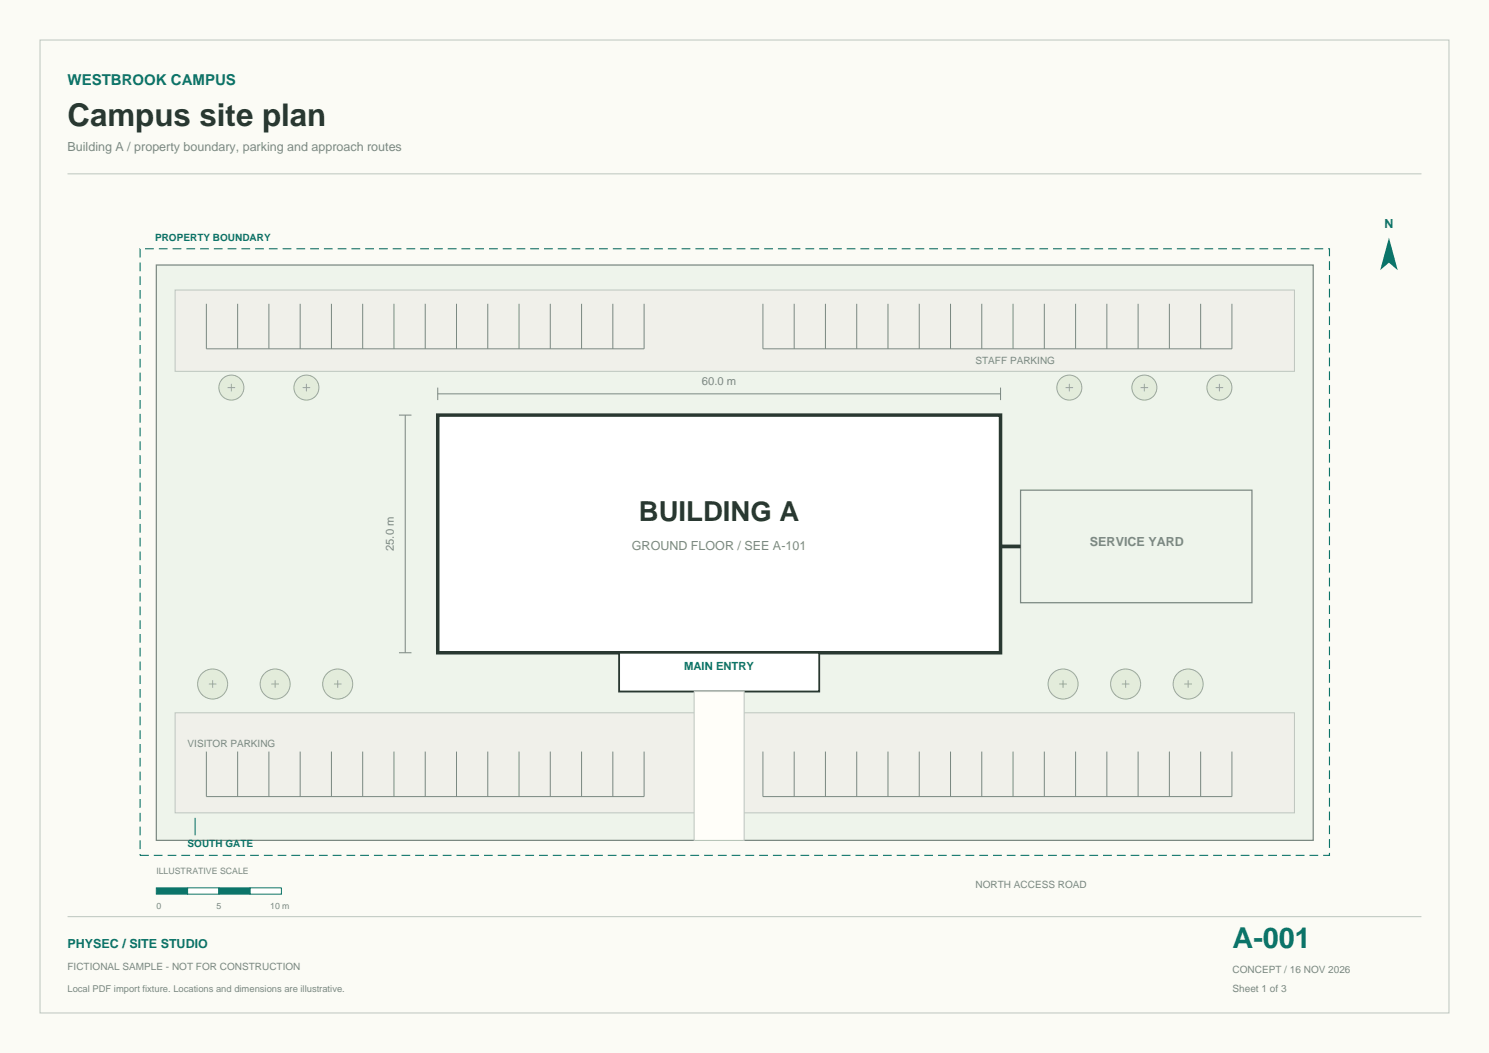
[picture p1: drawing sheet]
<svg xmlns="http://www.w3.org/2000/svg" width="420mm" height="297mm" viewBox="0 0 420 297" stroke-linecap="round" stroke-linejoin="round" font-family="sans-serif">
<path d="M0 0h420v297h-420z" fill-rule="evenodd" fill="#fbfbf5"/>
<path d="M11.3 11.3h397.4v274.4h-397.4zM19 49h381.9M19 258.5h381.9" fill="none" stroke="#bdc6bf" stroke-width=".28"/>
<path d="M391.8 67l2.4 9.2-2.4-2.1-2.5 2.1z" fill-rule="evenodd" fill="#0b7469"/>
<path d="M44.1 74.8h326.3v162.2h-326.3z" fill-rule="evenodd" fill="#eef4eb" stroke="#7b8982" stroke-width=".35"/>
<path d="M39.5 70.2h335.5v171.1h-335.5z" fill="none" stroke="#0b7469" stroke-width=".32" stroke-dasharray="2.5 1.4" stroke-linecap="butt"/>
<g fill="#f0f0ea" stroke="#bdc6bf" stroke-width=".28">
<path d="M49.4 201h315.7v28.3h-315.7z" fill-rule="evenodd"/>
<path d="M49.4 81.8h315.7v22.9h-315.7z" fill-rule="evenodd"/>
</g>
<g fill="none" stroke="#7b8982" stroke-width=".28">
<path d="M58.2 85.7v12.7h123.5v-12.7M67 85.7v12.7M75.8 85.7v12.7M84.7 85.7v12.7M93.5 85.7v12.7M102.3 85.7v12.7M111.1 85.7v12.7M119.9 85.7v12.7M128.8 85.7v12.7M137.6 85.7v12.7M146.4 85.7v12.7M155.2 85.7v12.7"/>
<path d="M164 85.7v12.7M172.9 85.7v12.7M215.2 85.7v12.7h132.3v-12.7M224 85.7v12.7M232.8 85.7v12.7M241.7 85.7v12.7M250.5 85.7v12.7M259.3 85.7v12.7M268.1 85.7v12.7M276.9 85.7v12.7M285.8 85.7v12.7M294.6 85.7v12.7"/>
<path d="M303.4 85.7v12.7M312.2 85.7v12.7M321 85.7v12.7M329.8 85.7v12.7M338.7 85.7v12.7M58.2 212v12.7h123.5v-12.7M67 212v12.7M75.8 212v12.7M84.7 212v12.7M93.5 212v12.7M102.3 212v12.7M111.1 212v12.7"/>
<path d="M119.9 212v12.7M128.8 212v12.7M137.6 212v12.7M146.4 212v12.7M155.2 212v12.7M164 212v12.7M172.9 212v12.7M215.2 212v12.7h132.3v-12.7M224 212v12.7M232.8 212v12.7M241.7 212v12.7M250.5 212v12.7"/>
<path d="M259.3 212v12.7M268.1 212v12.7M276.9 212v12.7M285.8 212v12.7M294.6 212v12.7M303.4 212v12.7M312.2 212v12.7M321 212v12.7M329.8 212v12.7M338.7 212v12.7"/>
</g>
<path d="M123.5 117.1h158.7v67h-158.7z" fill-rule="evenodd" fill="#fff" stroke="#293831" stroke-width=".99" stroke-linecap="butt"/>
<path d="M174.6 184.1h56.5v10.9h-56.5z" fill-rule="evenodd" fill="#fff" stroke="#293831" stroke-width=".53"/>
<path d="M287.9 138.3h65.2v31.7h-65.2z" fill="none" stroke="#7b8982" stroke-width=".35"/>
<path d="M282.2 154.1h5.7" fill="none" stroke="#293831" stroke-width="1.1" stroke-linecap="butt"/>
<path d="M195.8 195h14.1v42h-14.1z" fill-rule="evenodd" fill="#fffef9" stroke="#bdc6bf" stroke-width=".28"/>
<circle cx="60" cy="192.9" r="4.2" fill="#e3ecdb" stroke="#9caf91" stroke-width=".28"/>
<path d="M58.9 192.9h2.1M60 191.9v2.1" fill="none" stroke="#9caf91" stroke-width=".28"/>
<circle cx="77.6" cy="192.9" r="4.2" fill="#e3ecdb" stroke="#9caf91" stroke-width=".28"/>
<path d="M76.6 192.9h2.1M77.6 191.9v2.1" fill="none" stroke="#9caf91" stroke-width=".28"/>
<circle cx="95.2" cy="192.9" r="4.2" fill="#e3ecdb" stroke="#9caf91" stroke-width=".28"/>
<path d="M94.2 192.9h2.1M95.2 191.9v2.1" fill="none" stroke="#9caf91" stroke-width=".28"/>
<circle cx="299.9" cy="192.9" r="4.2" fill="#e3ecdb" stroke="#9caf91" stroke-width=".28"/>
<path d="M298.8 192.9h2.1M299.9 191.9v2.1" fill="none" stroke="#9caf91" stroke-width=".28"/>
<circle cx="317.5" cy="192.9" r="4.2" fill="#e3ecdb" stroke="#9caf91" stroke-width=".28"/>
<path d="M316.4 192.9h2.2M317.5 191.9v2.1" fill="none" stroke="#9caf91" stroke-width=".28"/>
<circle cx="335.1" cy="192.9" r="4.2" fill="#e3ecdb" stroke="#9caf91" stroke-width=".28"/>
<path d="M334.1 192.9h2.1M335.1 191.9v2.1" fill="none" stroke="#9caf91" stroke-width=".28"/>
<circle cx="65.3" cy="109.3" r="3.5" fill="#e3ecdb" stroke="#9caf91" stroke-width=".28"/>
<path d="M64.2 109.3h2.1M65.3 108.3v2.1" fill="none" stroke="#9caf91" stroke-width=".28"/>
<circle cx="86.4" cy="109.3" r="3.5" fill="#e3ecdb" stroke="#9caf91" stroke-width=".28"/>
<path d="M85.4 109.3h2.1M86.4 108.3v2.1" fill="none" stroke="#9caf91" stroke-width=".28"/>
<circle cx="301.6" cy="109.3" r="3.5" fill="#e3ecdb" stroke="#9caf91" stroke-width=".28"/>
<path d="M300.6 109.3h2.1M301.6 108.3v2.1" fill="none" stroke="#9caf91" stroke-width=".28"/>
<circle cx="322.8" cy="109.3" r="3.5" fill="#e3ecdb" stroke="#9caf91" stroke-width=".28"/>
<path d="M321.7 109.3h2.1M322.8 108.3v2.1" fill="none" stroke="#9caf91" stroke-width=".28"/>
<circle cx="344" cy="109.3" r="3.5" fill="#e3ecdb" stroke="#9caf91" stroke-width=".28"/>
<path d="M342.9 109.3h2.1M344 108.3v2.1" fill="none" stroke="#9caf91" stroke-width=".28"/>
<path d="M55 230.7v4.9" fill="none" stroke="#0b7469" stroke-width=".28"/>
<path d="M112.5 117.1h3.6M114.3 117.1v67M123.5 111.1h158.7M123.5 109.3v3.6M282.2 109.3v3.6M112.5 184.1h3.6" fill="none" stroke="#7b8982" stroke-width=".28"/>
<path d="M44.1 250.4h8.8v1.8h-8.8z" fill-rule="evenodd" fill="#0b7469" stroke="#0b7469" stroke-width=".28"/>
<path d="M52.9 250.4h8.8v1.8h-8.8z" fill-rule="evenodd" fill="#fff" stroke="#0b7469" stroke-width=".28"/>
<path d="M61.7 250.4h8.9v1.8h-8.9z" fill-rule="evenodd" fill="#0b7469" stroke="#0b7469" stroke-width=".28"/>
<path d="M70.6 250.4h8.8v1.8h-8.8z" fill-rule="evenodd" fill="#fff" stroke="#0b7469" stroke-width=".28"/>
<text font-size="8.8" fill="#293831" x="19" y="35.6">Campus site plan</text>
<text font-size="8.1" fill="#0b7469" x="347.7" y="267.4">A-001</text>
<text font-size="7.8" fill="#293831" x="180.2" y="147.1">BUILDING A</text>
<text font-size="4.2" fill="#0b7469" x="19" y="24">WESTBROOK CAMPUS</text>
<g font-size="3.5" fill="#7b8982">
<text x="19" y="42.7">Building A / property boundary, parking and approach routes</text>
<text x="178.2" y="155.2">GROUND FLOOR / SEE A-101</text>
<text x="307.4" y="154.1">SERVICE YARD</text>
</g>
<g font-size="3.5" fill="#0b7469">
<text x="390.5" y="64.2">N</text>
<text x="19" y="267.4">PHYSEC / SITE STUDIO</text>
</g>
<g font-size="3.2" fill="#7b8982">
<text x="198" y="108.6">60.0 m</text>
<text x="111.1" y="155.5" transform="rotate(-90 111.1 155.5)">25.0 m</text>
</g>
<text font-size="3.2" fill="#0b7469" x="193" y="189.1">MAIN ENTRY</text>
<g font-size="2.8" fill="#0b7469">
<text x="43.7" y="68">PROPERTY BOUNDARY</text>
<text x="52.9" y="238.8">SOUTH GATE</text>
</g>
<g font-size="2.8" fill="#7b8982">
<text x="275.2" y="102.6">STAFF PARKING</text>
<text x="52.9" y="210.6">VISITOR PARKING</text>
<text x="275.2" y="250.4">NORTH ACCESS ROAD</text>
<text x="19" y="273.7">FICTIONAL SAMPLE - NOT FOR CONSTRUCTION</text>
<text x="347.7" y="274.4">CONCEPT / 16 NOV 2026</text>
<text x="347.7" y="279.7">Sheet 1 of 3</text>
</g>
<text font-size="2.6" fill="#7b8982" x="19" y="279.7">Local PDF import fixture. Locations and dimensions are illustrative.</text>
<g font-size="2.5" fill="#7b8982">
<text x="44.1" y="246.6">ILLUSTRATIVE SCALE</text>
<text x="44.1" y="256.4">0</text>
<text x="61" y="256.4">5</text>
<text x="76.2" y="256.4">10 m</text>
</g>
</svg>
